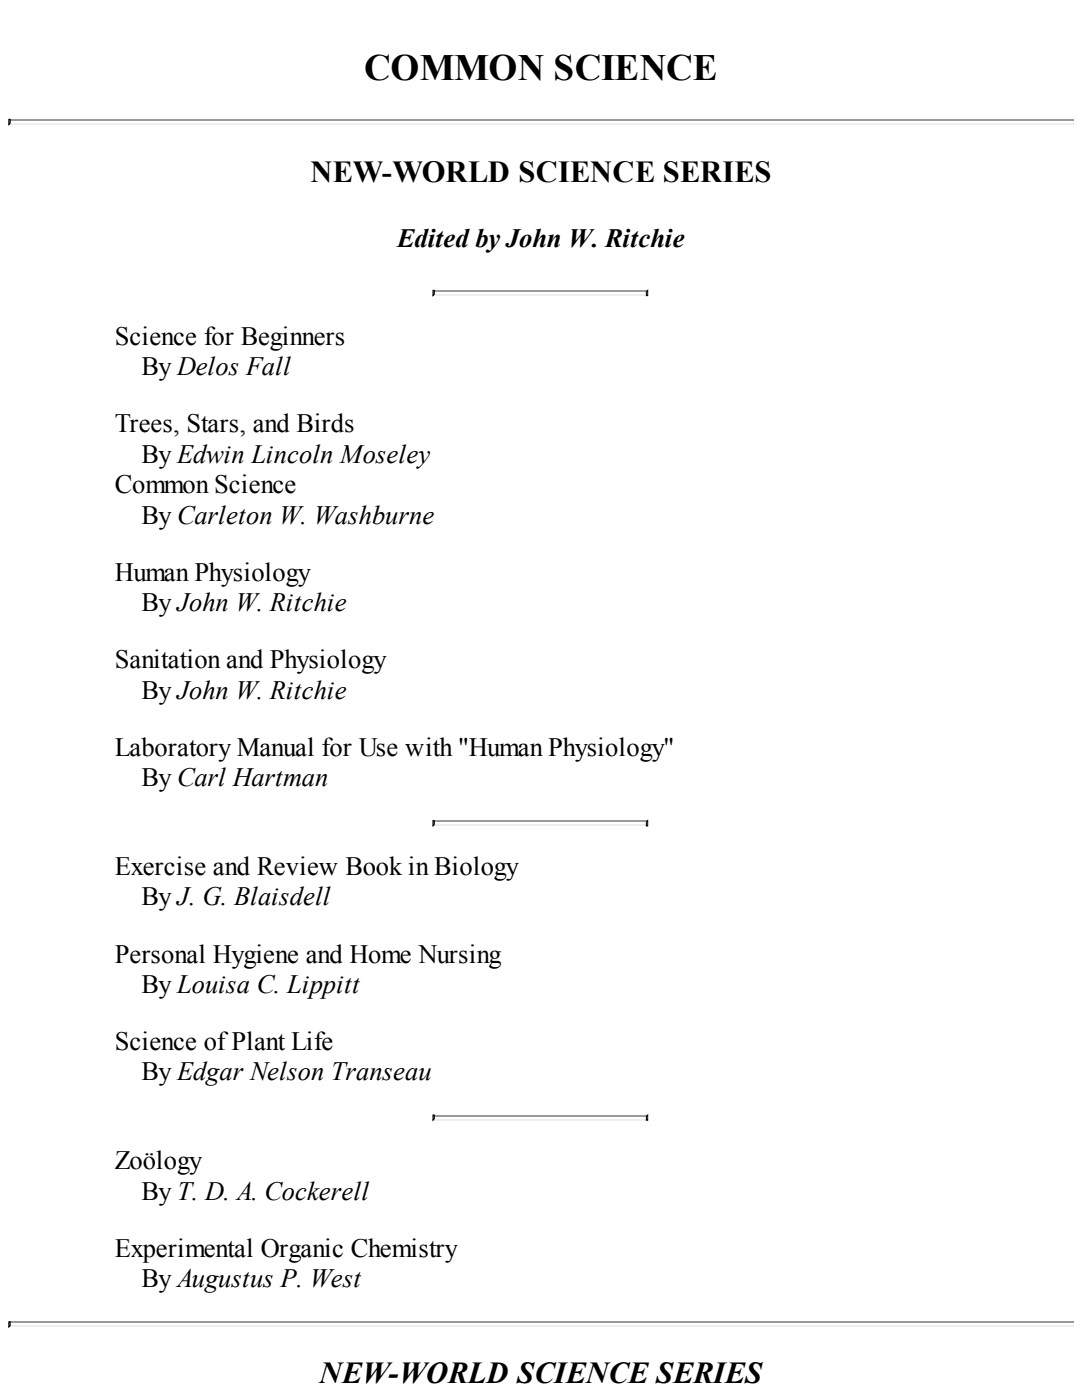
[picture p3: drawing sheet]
<svg xmlns="http://www.w3.org/2000/svg" width="216mm" height="279mm" viewBox="0 0 216 279" stroke-linecap="round" stroke-linejoin="round" font-family="sans-serif">
<path d="M1.8 23.9h212.4" fill="none" stroke="#9a9a9a" stroke-width=".26"/>
<path d="M1.8 24.7h212.4" fill="none" stroke="#eee" stroke-width=".26"/>
<path d="M1.8 23.8h.2v.8l-.2 .3z" fill-rule="evenodd" fill="#9a9a9a" stroke="#000" stroke-width=".2"/>
<path d="M86.4 58.1h42.8" fill="none" stroke="#9a9a9a" stroke-width=".26"/>
<path d="M86.4 58.9h42.8" fill="none" stroke="#eee" stroke-width=".26"/>
<path d="M86.4 57.9h.3v.8l-.3 .3z" fill-rule="evenodd" fill="#9a9a9a" stroke="#000" stroke-width=".2"/>
<path d="M129.2 57.9v1.1h-.2v-.8z" fill-rule="evenodd" fill="#eee" stroke="#000" stroke-width=".2"/>
<path d="M86.4 163.9h42.8" fill="none" stroke="#9a9a9a" stroke-width=".26"/>
<path d="M86.4 164.7h42.8" fill="none" stroke="#eee" stroke-width=".26"/>
<path d="M86.4 163.8h.3v.8l-.3 .2z" fill-rule="evenodd" fill="#9a9a9a" stroke="#000" stroke-width=".2"/>
<path d="M129.2 163.8v1h-.2v-.8z" fill-rule="evenodd" fill="#eee" stroke="#000" stroke-width=".2"/>
<path d="M86.4 222.6h42.8" fill="none" stroke="#9a9a9a" stroke-width=".26"/>
<path d="M86.4 223.4h42.8" fill="none" stroke="#eee" stroke-width=".26"/>
<path d="M86.4 222.5h.3v.8l-.3 .3z" fill-rule="evenodd" fill="#9a9a9a" stroke="#000" stroke-width=".2"/>
<path d="M129.2 222.5v1.1h-.2v-.8z" fill-rule="evenodd" fill="#eee" stroke="#000" stroke-width=".2"/>
<path d="M1.8 263.9h212.4" fill="none" stroke="#9a9a9a" stroke-width=".26"/>
<path d="M1.8 264.7h212.4" fill="none" stroke="#eee" stroke-width=".26"/>
<path d="M1.8 263.8h.2v.8l-.2 .2z" fill-rule="evenodd" fill="#9a9a9a" stroke="#000" stroke-width=".2"/>
<text font-size="7.4" x="72.6" y="15.9">COMMON SCIENCE</text>
<g font-size="6.1">
<text x="61.9" y="36.2">NEW-WORLD SCIENCE SERIES</text>
<text x="63.8" y="276">NEW-WORLD SCIENCE SERIES</text>
</g>
<g font-size="5.3">
<text x="79.3" y="49.2">Edited byJohn W. Ritchie</text>
<text x="22.9" y="68.8">Science for Beginners</text>
<text x="28.2" y="74.9">By Delos Fall</text>
<text x="22.9" y="86.3">Trees, Stars, and Birds</text>
<text x="28.2" y="92.3">By Edwin Lincoln Moseley</text>
<text x="22.9" y="98.4">Common Science</text>
<text x="28.2" y="104.5">By Carleton W. Washburne</text>
<text x="22.9" y="115.9">Human Physiology</text>
<text x="28.2" y="122">By John W. Ritchie</text>
<text x="22.9" y="133.3">Sanitation and Physiology</text>
<text x="28.2" y="139.4">By John W. Ritchie</text>
<text x="22.9" y="150.8">Laboratory Manual for Use with &quot;Human Physiology&quot;</text>
<text x="28.2" y="156.9">By Carl Hartman</text>
<text x="22.9" y="174.6">Exercise and Review Book in Biology</text>
<text x="28.2" y="180.7">By J. G. Blaisdell</text>
<text x="22.9" y="192.1">Personal Hygiene and Home Nursing</text>
<text x="28.2" y="198.2">By Louisa C. Lippitt</text>
<text x="22.9" y="209.5">Science ofPlant Life</text>
<text x="28.2" y="215.6">By Edgar Nelson Transeau</text>
<text x="22.9" y="233.4">Zoölogy</text>
<text x="28.2" y="239.4">By T. D. A. Cockerell</text>
<text x="22.9" y="250.8">Experimental Organic Chemistry</text>
<text x="28.2" y="256.9">By Augustus P. West</text>
</g>
</svg>
